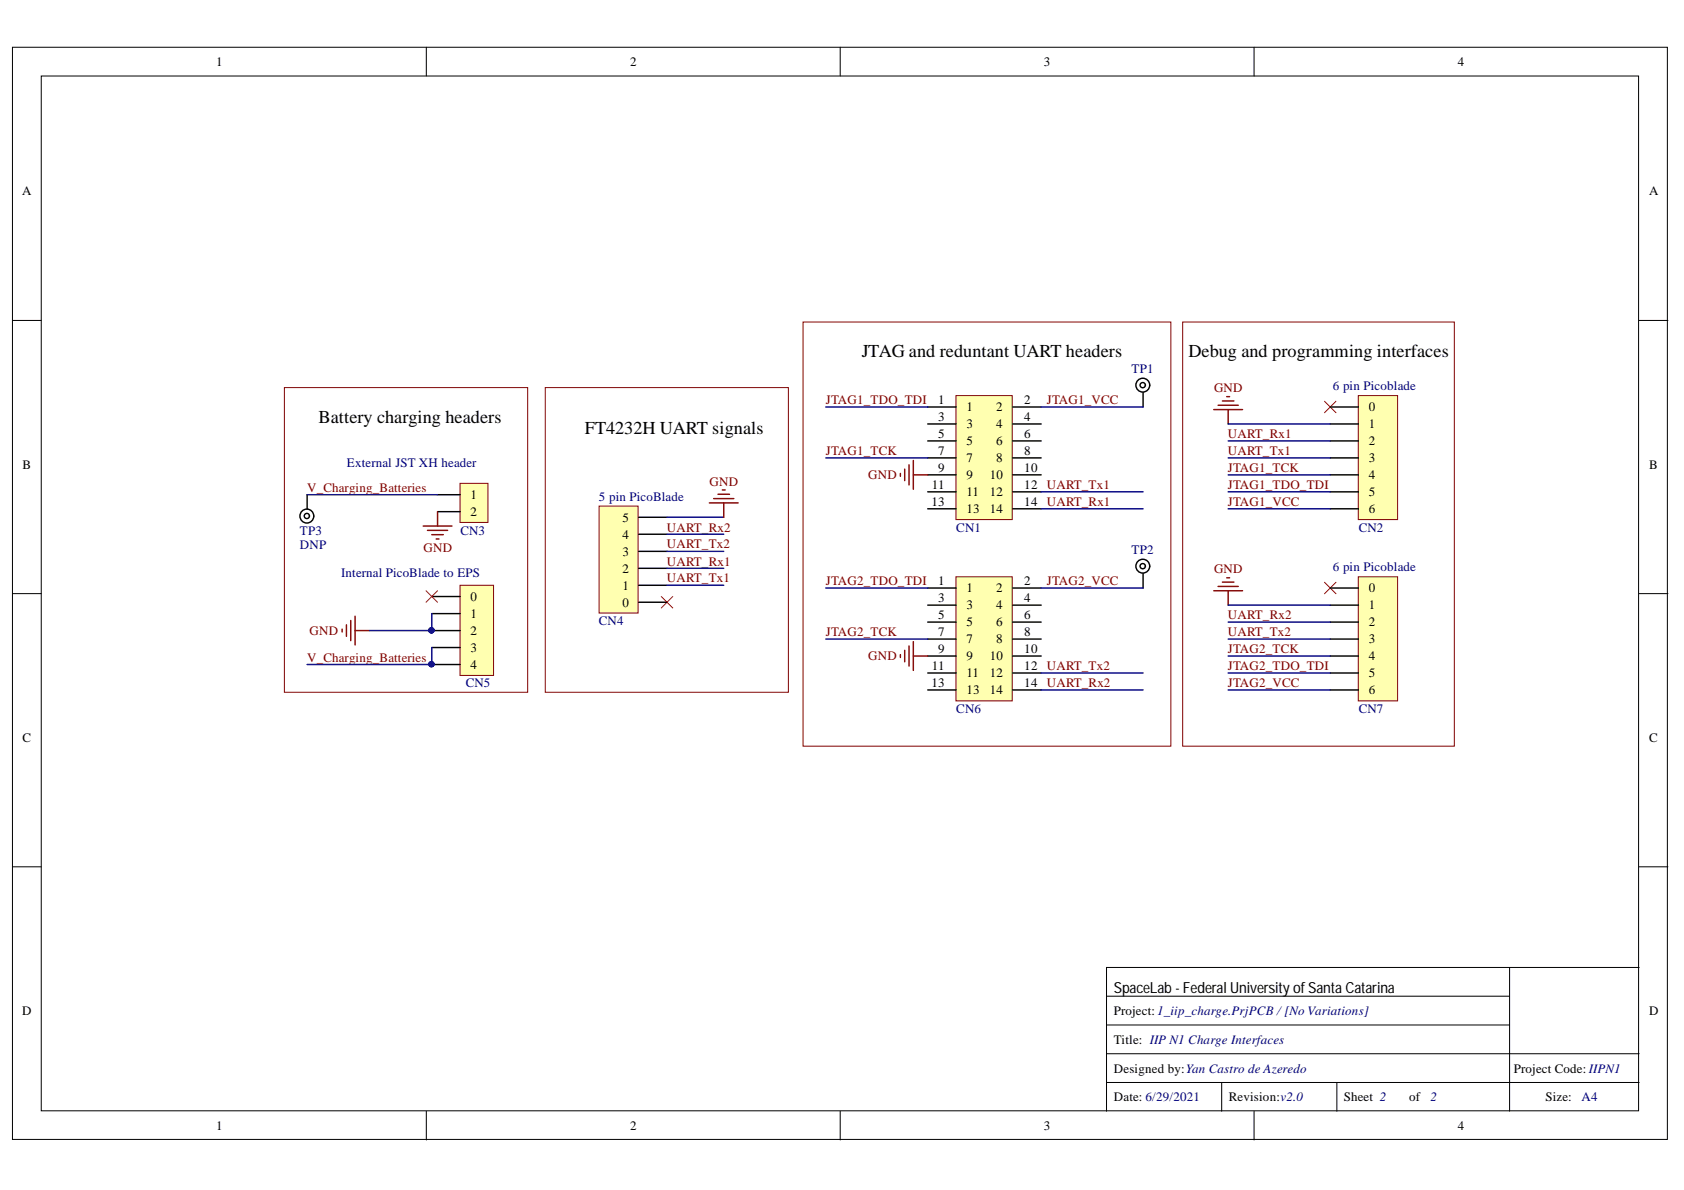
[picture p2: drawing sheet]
<svg xmlns="http://www.w3.org/2000/svg" width="297mm" height="210mm" viewBox="0 0 297 210" stroke-linecap="round" stroke-linejoin="round" font-family="sans-serif">
<g fill="#fff" stroke="#000" stroke-width=".18">
<path d="M2.2 8.3h291.9v192.7h-291.9z"/>
<path d="M7.3 13.4h281.7v182.5h-281.7z"/>
</g>
<g fill="none" stroke="#000" stroke-width=".18">
<path d="M75.2 8.3v5.1M148.2 8.3v5.1M221.2 8.3v5.1M2.2 56.5h5.1M289.1 56.5h5.1M2.2 104.7h5.1M289.1 104.7h5.1M2.2 152.9h5.1M289.1 152.9h5.1M195.2 175.7h71.1M266.3 170.6v25.4M289.1 170.6h-93.9v25.4"/>
<path d="M75.2 196v5.1M148.2 196v5.1M195.2 190.9h93.9M195.2 185.9h93.9M195.2 180.8h71.1M215.5 190.9v5.1M221.2 196v5.1M235.8 190.9v5.1"/>
</g>
<path d="M50.2 68.4h42.9v53.7h-42.9z" fill="none" stroke="#800000" stroke-width=".18"/>
<path d="M233.6 70.8l2.1 2M235.7 70.8l-2.1 2M116.6 105.2l2.1 2M118.7 105.2l-2.1 2M233.6 102.7l2.1 2M235.7 102.7l-2.1 2" fill="none" stroke="#f00" stroke-width=".18"/>
<path d="M81.1 85.3h5v6.9h-5z" fill="#ffffb0" stroke="#800000" stroke-width=".18"/>
<path d="M77.2 90.3h4M77.2 87.3h4" fill="none" stroke="#000" stroke-width=".25"/>
<path d="M81.1 103.2h6v15.9h-6z" fill="#ffffb0" stroke="#800000" stroke-width=".18"/>
<path d="M76.2 108.2h5M76.2 111.2h5M76.2 114.2h5M76.2 117.2h5M76.2 105.2h5" fill="none" stroke="#000" stroke-width=".25"/>
<g fill="#000080" stroke="#000080" stroke-width=".18">
<circle cx="76.1" cy="111.2" r=".47"/>
<circle cx="76.1" cy="117.2" r=".46"/>
</g>
<path d="M75.1 104.2l2.1 2M77.2 104.2l-2.1 2" fill="none" stroke="#f00" stroke-width=".18"/>
<path d="M105.7 89.3h6.9v18.8h-6.9z" fill="#ffffb0" stroke="#800000" stroke-width=".18"/>
<path d="M112.7 97.3h5M112.7 94.2h5M112.7 91.2h5M112.7 103.2h5M112.7 100.2h5M112.7 106.2h5" fill="none" stroke="#000" stroke-width=".25"/>
<path d="M168.6 101.7h9.9v21.9h-9.9z" fill="#ffffb0" stroke="#800000" stroke-width=".18"/>
<g fill="none" stroke="#000" stroke-width=".25">
<path d="M163.6 103.7h5M163.6 106.7h5M163.6 109.7h5M163.6 112.7h5M163.6 115.7h5M163.6 118.7h5M178.6 103.7h5.1M178.6 106.7h5.1M178.6 109.7h5.1M178.6 112.7h5.1M178.6 115.7h5.1M178.6 118.7h5.1"/>
<path d="M201.6 101.2v2.5M163.6 121.7h5M178.6 121.7h5.1"/>
<circle cx="201.6" cy="99.9" r=".46"/>
<circle cx="201.6" cy="99.9" r="1.22"/>
</g>
<path d="M158.8 115.5v.5M159.6 114.7v2M160.3 113.9v3.6M161.1 113.2v5.1M161.1 115.7h2.5" fill="none" stroke="#800000" stroke-width=".25"/>
<path d="M168.6 69.8h9.9v21.8h-9.9z" fill="#ffffb0" stroke="#800000" stroke-width=".18"/>
<g fill="none" stroke="#000" stroke-width=".25">
<path d="M163.6 71.8h5M163.6 74.8h5M163.6 77.8h5M178.6 71.8h5.1M178.6 74.8h5.1M178.6 77.8h5.1M201.6 69.3v2.5M163.6 80.8h5M163.6 83.8h5M163.6 86.8h5M163.6 89.7h5M178.6 80.8h5.1"/>
<path d="M178.6 83.8h5.1M178.6 86.8h5.1M178.6 89.7h5.1"/>
<circle cx="201.6" cy="67.9" r=".46"/>
<circle cx="201.6" cy="67.9" r="1.22"/>
</g>
<path d="M158.8 83.5v.5M159.6 82.7v2.1M160.3 82v3.5M161.1 81.2v5.1M161.1 83.8h2.5" fill="none" stroke="#800000" stroke-width=".25"/>
<path d="M239.6 69.8h6.9v21.8h-6.9z" fill="#ffffb0" stroke="#800000" stroke-width=".18"/>
<path d="M234.6 74.8h5M234.6 77.8h5M234.6 71.8h5M234.6 80.8h5M234.6 83.8h5M234.6 86.8h5M234.6 89.7h5" fill="none" stroke="#000" stroke-width=".25"/>
<path d="M239.6 101.7h6.9v21.9h-6.9z" fill="#ffffb0" stroke="#800000" stroke-width=".18"/>
<g fill="none" stroke="#000" stroke-width=".25">
<path d="M54.2 87.3v2.5M234.6 106.7h5M234.6 109.7h5M234.6 112.7h5M234.6 115.7h5M234.6 118.7h5M234.6 103.7h5M234.6 121.7h5"/>
<circle cx="54.1" cy="91" r="1.22"/>
<circle cx="54.1" cy="91" r=".46"/>
</g>
<path d="M141.7 56.8h64.8v74.8h-64.8zM208.6 56.8h47.9v74.8h-47.9zM96.2 68.4h42.9v53.7h-42.9z" fill="none" stroke="#800000" stroke-width=".18"/>
<g fill="none" stroke="#800000" stroke-width=".25">
<path d="M214.1 72.2h5.1M214.9 71.5h3.5M215.6 70.7h2.1M216.4 70h.5M216.6 72.2v2.6M74.6 92.8h5.1M75.4 93.6h3.6M76.2 94.3h2M76.9 95.1h.5M77.2 90.3v2.5M125.1 88.7h5.1M125.9 87.9h3.5"/>
<path d="M126.6 87.2h2.1M127.4 86.4h.5M127.7 88.7v2.5M60.3 111v.5M61.1 110.2v2M61.9 109.5v3.5M62.6 108.7v5.1M62.6 111.2h2.6M214.1 104.2h5.1M214.9 103.4h3.5M215.6 102.7h2.1M216.4 101.9h.5"/>
<path d="M216.6 104.2v2.5"/>
</g>
<g fill="none" stroke="#000080" stroke-width=".25">
<path d="M145.7 71.8h17.9M183.7 71.8h17.9M216.6 74.8h18M216.6 77.8h18M54.2 87.3h23M117.7 97.3h10M117.7 94.2h10M117.7 91.2h10M145.7 80.8h17.9M183.7 86.8h17.9M183.7 89.7h17.9M216.6 80.8h18"/>
<path d="M216.6 86.8h18M216.6 89.7h18M216.6 83.8h18M76.2 114.2v3h-22M76.2 108.2v3h-11M117.7 100.2h10M117.7 103.2h10M145.7 103.7h17.9M145.7 112.7h17.9M183.7 103.7h17.9M183.7 118.7h17.9M216.6 112.7h18"/>
<path d="M216.6 118.7h18M216.6 109.7h18M216.6 115.7h18M216.6 106.7h18M183.7 121.7h17.9M216.6 121.7h18"/>
</g>
<g fill="#000080" stroke="#000080" stroke-width=".18">
<circle cx="76.1" cy="117.2" r=".46"/>
<circle cx="76.1" cy="111.2" r=".47"/>
</g>
<g font-size="3.2">
<text x="152" y="63.1">JTAG and reduntant UART headers</text>
<text x="209.7" y="63.1">Debug and programming interfaces</text>
<text x="56.2" y="74.5">Battery charging headers</text>
<text x="103.2" y="76.6">FT4232H UART signals</text>
</g>
<text font-size="2.7" x="196.5" y="175.2">SpaceLab - Federal University of Santa Catarina</text>
<g font-size="2.3">
<text x="38.1" y="11.6">1</text>
<text x="111.1" y="11.6">2</text>
<text x="184.1" y="11.6">3</text>
<text x="257.2" y="11.6">4</text>
<text x="3.9" y="34.4">A</text>
<text x="290.9" y="34.4">A</text>
<text x="165.5" y="71.2">1</text>
<text x="180.7" y="71.2">2</text>
<text x="165.5" y="74.3">3</text>
<text x="165.5" y="77.2">5</text>
<text x="170.5" y="72.5">1</text>
<text x="170.5" y="75.6">3</text>
<text x="175.7" y="75.6">4</text>
<text x="175.7" y="72.5">2</text>
<text x="180.7" y="77.2">6</text>
<text x="180.7" y="74.3">4</text>
<text x="241.4" y="75.6">1</text>
<text x="241.4" y="72.5">0</text>
<text x="4" y="82.6">B</text>
<text x="165.5" y="80.3">7</text>
<text x="165.5" y="83.2">9</text>
<text x="170.5" y="78.5">5</text>
<text x="170.5" y="81.5">7</text>
<text x="175.7" y="81.5">8</text>
<text x="175.7" y="78.5">6</text>
<text x="180.7" y="83.2">10</text>
<text x="180.7" y="80.3">8</text>
<text x="241.4" y="78.5">2</text>
<text x="241.4" y="81.5">3</text>
<text x="290.9" y="82.6">B</text>
<text x="83" y="88">1</text>
<text x="164.3" y="89.2">13</text>
<text x="164.4" y="86.3">11</text>
<text x="170.5" y="84.5">9</text>
<text x="170.5" y="87.5">11</text>
<text x="174.6" y="84.5">10</text>
<text x="174.6" y="87.5">12</text>
<text x="180.7" y="86.3">12</text>
<text x="180.7" y="89.2">14</text>
<text x="241.4" y="84.5">4</text>
<text x="241.4" y="87.5">5</text>
<text x="83" y="91">2</text>
<text x="109.8" y="95.1">4</text>
<text x="109.8" y="92">5</text>
<text x="170.5" y="90.5">13</text>
<text x="174.6" y="90.5">14</text>
<text x="241.4" y="90.5">6</text>
<text x="109.8" y="101">2</text>
<text x="109.8" y="98">3</text>
<text x="83" y="106">0</text>
<text x="109.8" y="104">1</text>
<text x="109.8" y="107">0</text>
<text x="165.5" y="103.2">1</text>
<text x="165.5" y="106.2">3</text>
<text x="170.5" y="104.5">1</text>
<text x="170.5" y="107.5">3</text>
<text x="175.7" y="107.5">4</text>
<text x="175.7" y="104.5">2</text>
<text x="180.7" y="106.2">4</text>
<text x="180.7" y="103.2">2</text>
<text x="241.4" y="107.5">1</text>
<text x="241.4" y="104.5">0</text>
<text x="83" y="109">1</text>
<text x="83" y="112">2</text>
<text x="165.5" y="109.2">5</text>
<text x="165.5" y="112.2">7</text>
<text x="170.5" y="110.5">5</text>
<text x="170.5" y="113.5">7</text>
<text x="175.7" y="113.5">8</text>
<text x="175.7" y="110.5">6</text>
<text x="180.7" y="112.2">8</text>
<text x="180.7" y="109.2">6</text>
<text x="241.4" y="110.5">2</text>
<text x="241.4" y="113.5">3</text>
<text x="83" y="115">3</text>
<text x="83" y="118">4</text>
<text x="164.4" y="118.2">11</text>
<text x="165.5" y="115.2">9</text>
<text x="170.5" y="116.5">9</text>
<text x="170.5" y="119.4">11</text>
<text x="174.6" y="116.5">10</text>
<text x="174.6" y="119.4">12</text>
<text x="180.7" y="115.2">10</text>
<text x="180.7" y="118.2">12</text>
<text x="241.4" y="116.5">4</text>
<text x="241.4" y="119.4">5</text>
<text x="164.3" y="121.2">13</text>
<text x="170.5" y="122.5">13</text>
<text x="174.6" y="122.5">14</text>
<text x="180.7" y="121.2">14</text>
<text x="241.4" y="122.5">6</text>
<text x="4" y="130.8">C</text>
<text x="290.9" y="130.8">C</text>
<text x="3.9" y="179">D</text>
<text x="196.5" y="179">Project:1_iip_charge.PrjPCB /[No Variations]</text>
<text x="290.9" y="179">D</text>
<text x="196.5" y="184.1">Title: IIP N1 Charge Interfaces</text>
<text x="196.5" y="189.2">Designed by:Yan Castro de Azeredo</text>
<text x="267" y="189.2">Project Code: IIPN1</text>
<text x="196.5" y="194.2">Date: 6/29/2021</text>
<text x="216.8" y="194.2">Revision:v2.0</text>
<text x="237" y="194.2">Sheet 2</text>
<text x="248.5" y="194.2">of</text>
<text x="272.6" y="194.2">Size:</text>
<text x="38.1" y="199.3">1</text>
<text x="111.1" y="199.3">2</text>
<text x="184.1" y="199.3">3</text>
<text x="257.2" y="199.3">4</text>
</g>
<g font-size="2.3" fill="#000080">
<text x="199.6" y="65.8">TP1</text>
<text x="235.1" y="68.8">6 pin Picoblade</text>
<text x="61.2" y="82.3">External JST XH header</text>
<text x="105.6" y="88.3">5 pin PicoBlade</text>
<text x="52.9" y="94.4">TP3</text>
<text x="81.2" y="94.3">CN3</text>
<text x="168.7" y="93.8">CN1</text>
<text x="239.7" y="93.8">CN2</text>
<text x="52.9" y="96.9">DNP</text>
<text x="60.2" y="101.7">Internal PicoBlade to EPS</text>
<text x="199.6" y="97.8">TP2</text>
<text x="235.1" y="100.7">6 pin Picoblade</text>
<text x="105.6" y="110.2">CN4</text>
<text x="82.1" y="121.2">CN5</text>
<text x="168.7" y="125.8">CN6</text>
<text x="239.7" y="125.8">CN7</text>
<text x="252.3" y="194.2">2</text>
<text x="279" y="194.2">A4</text>
</g>
<g font-size="2.3" fill="#800000">
<text x="145.7" y="71.2">JTAG1_TDO_TDI</text>
<text x="184.7" y="71.2">JTAG1_VCC</text>
<text x="214.1" y="69.2">GND</text>
<text x="216.6" y="77.2">UART_Rx1</text>
<text x="145.7" y="80.3">JTAG1_TCK</text>
<text x="216.6" y="80.3">UART_Tx1</text>
<text x="216.6" y="83.2">JTAG1_TCK</text>
<text x="54.2" y="86.8">V_Charging_Batteries</text>
<text x="125.2" y="85.7">GND</text>
<text x="153.1" y="84.5">GND</text>
<text x="184.7" y="86.3">UART_Tx1</text>
<text x="184.7" y="89.2">UART_Rx1</text>
<text x="216.6" y="86.3">JTAG1_TDO_TDI</text>
<text x="216.6" y="89.2">JTAG1_VCC</text>
<text x="117.6" y="93.8">UART_Rx2</text>
<text x="74.7" y="97.3">GND</text>
<text x="117.6" y="99.8">UART_Rx1</text>
<text x="117.6" y="96.7">UART_Tx2</text>
<text x="214.1" y="101.1">GND</text>
<text x="117.6" y="102.7">UART_Tx1</text>
<text x="145.7" y="103.2">JTAG2_TDO_TDI</text>
<text x="184.7" y="103.2">JTAG2_VCC</text>
<text x="54.6" y="112">GND</text>
<text x="145.7" y="112.2">JTAG2_TCK</text>
<text x="216.6" y="109.2">UART_Rx2</text>
<text x="216.6" y="112.2">UART_Tx2</text>
<text x="54.2" y="116.7">V_Charging_Batteries</text>
<text x="153.1" y="116.5">GND</text>
<text x="184.7" y="118.2">UART_Tx2</text>
<text x="216.6" y="115.2">JTAG2_TCK</text>
<text x="216.6" y="118.2">JTAG2_TDO_TDI</text>
<text x="184.7" y="121.2">UART_Rx2</text>
<text x="216.6" y="121.2">JTAG2_VCC</text>
</g>
</svg>
